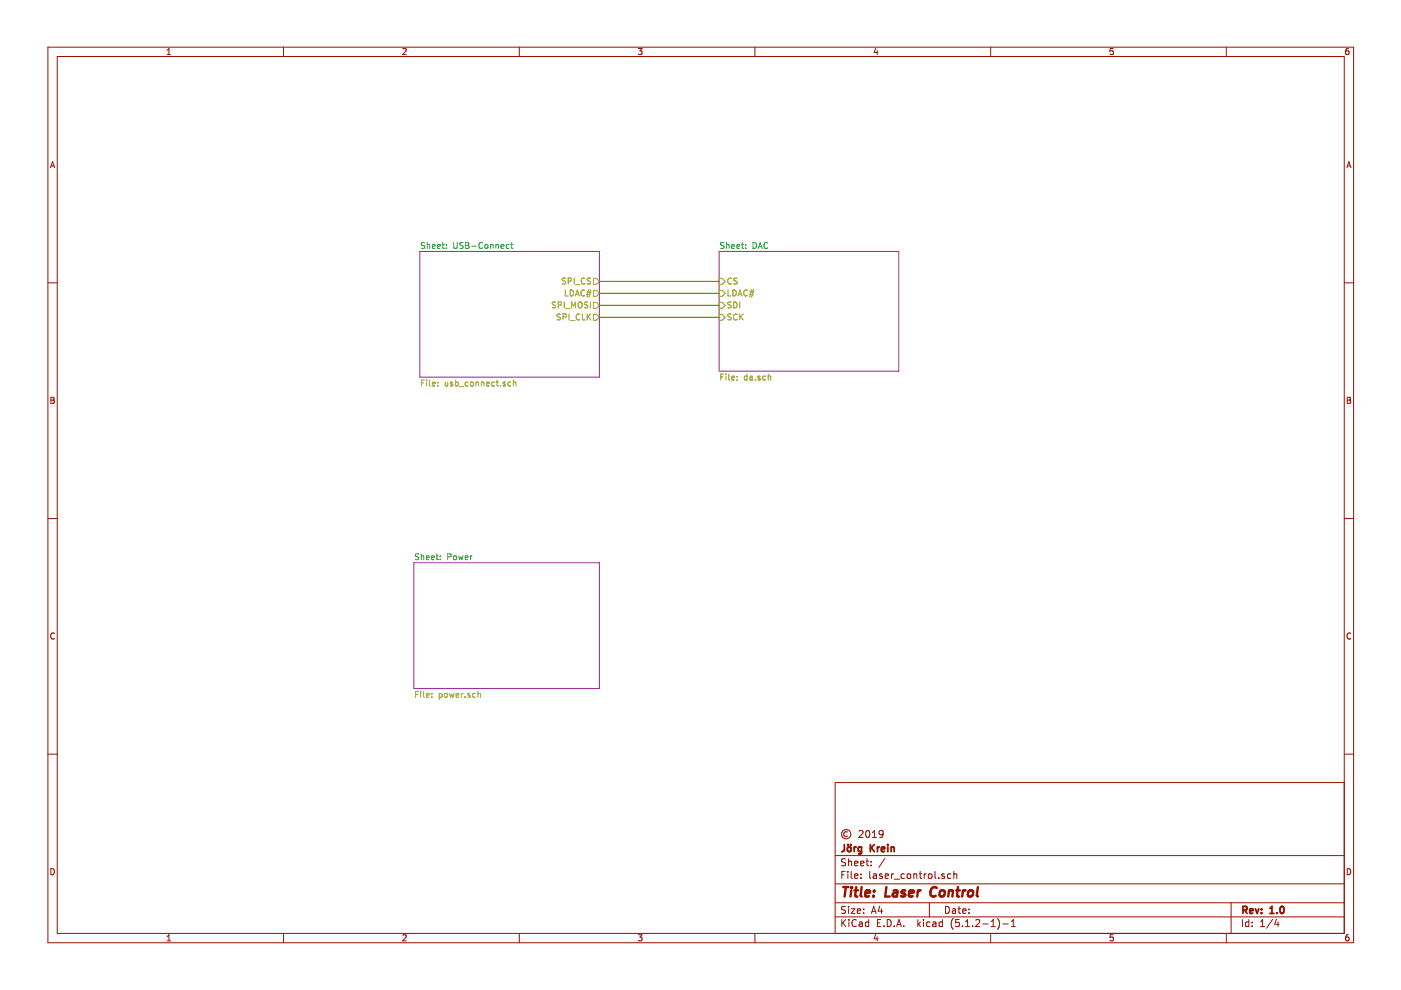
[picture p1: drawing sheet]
EESchema Schematic File Version 4
LIBS:laser_control-cache
EELAYER 29 0
EELAYER END
$Descr A4 11693 8268
encoding utf-8
Sheet 1 4
Title "Laser Control"
Date ""
Rev "1.0"
Comp "Jörg Krein"
Comment1 "© 2019"
Comment2 ""
Comment3 ""
Comment4 ""
$EndDescr
$Sheet
S 3450 4700 1550 1050
U 5CF4E06E
F0 "Power" 50
F1 "power.sch" 50
$EndSheet
$Sheet
S 6000 2100 1500 1000
U 5CF4E0E7
F0 "DAC" 50
F1 "da.sch" 50
F2 "SCK" I L 6000 2650 50 
F3 "SDI" I L 6000 2550 50 
F4 "CS" I L 6000 2350 50 
F5 "LDAC#" I L 6000 2450 50 
$EndSheet
$Sheet
S 3500 2100 1500 1050
U 5CF4DFEE
F0 "USB-Connect" 50
F1 "usb_connect.sch" 50
F2 "SPI_CS" O R 5000 2350 50 
F3 "SPI_MOSI" O R 5000 2550 50 
F4 "SPI_CLK" O R 5000 2650 50 
F5 "LDAC#" O R 5000 2450 50 
$EndSheet
Wire Wire Line
	5000 2650 6000 2650
Wire Wire Line
	6000 2550 5000 2550
Wire Wire Line
	5000 2350 6000 2350
Wire Wire Line
	5000 2450 6000 2450
$EndSCHEMATC
